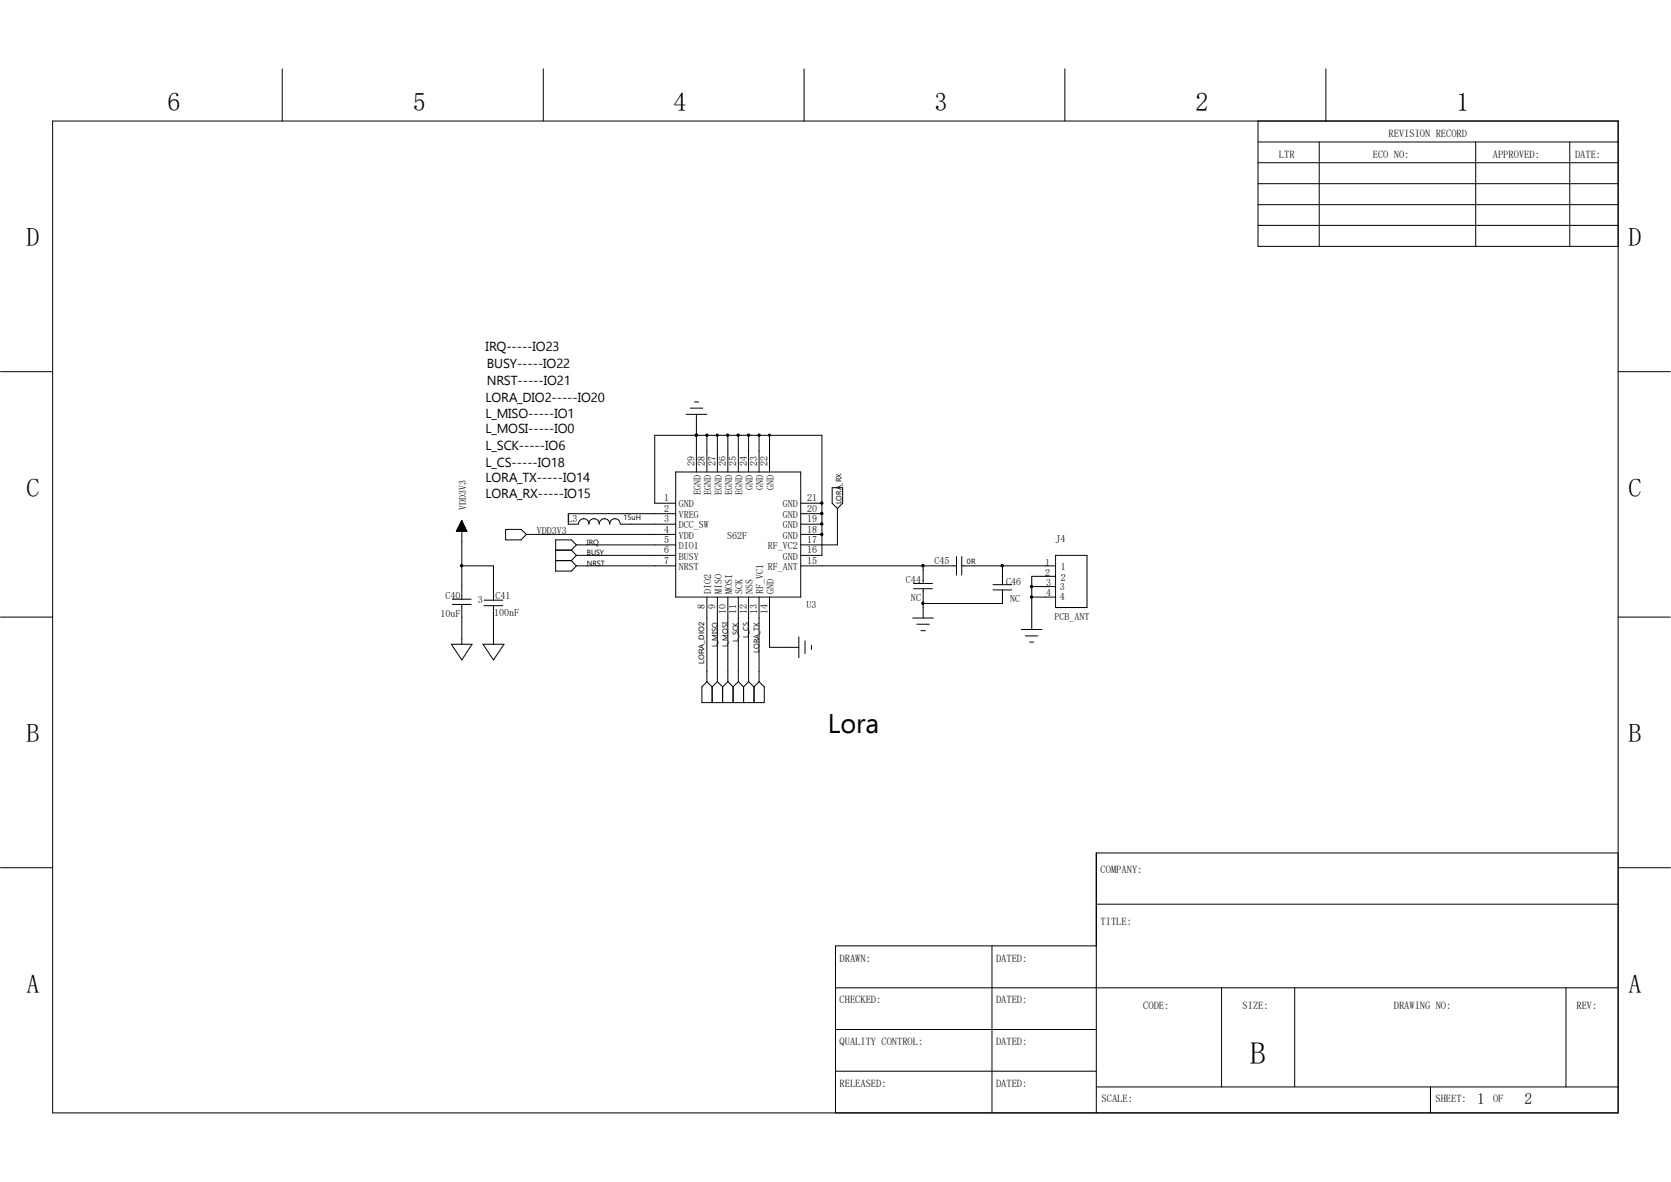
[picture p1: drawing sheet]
<svg xmlns="http://www.w3.org/2000/svg" width="297mm" height="210mm" viewBox="0 0 297 210" stroke-linecap="round" stroke-linejoin="round" font-family="sans-serif">
<g fill="none" stroke="#000" stroke-width=".18">
<path d="M50.2 12.2v9.3M96.6 12.2v9.3M142.9 12.2v9.3M189.3 12.2v9.3M235.7 12.2v9.3M9.4 21.5h278.2v176.2h-278.2zM223.6 25.2h64M223.6 28.9h64M223.6 36.4h64M223.6 21.5v22.3h64M223.6 32.6h64M234.5 25.2v18.6"/>
<path d="M262.3 25.2v18.6M279 25.2v18.6M223.6 40h64M.1 66h9.3M122 73.6h3.6M122.7 72.5h2.2M123.4 71.4h.8M123.8 77.3h.1M123.8 73.6v10.3M125.6 77.3v6.6M127.5 77.3v6.6M129.4 77.3v6.6"/>
<path d="M131.2 77.3v6.6M133.1 77.3v6.6M134.9 77.3v6.6M136.8 77.3v6.6M287.6 66h9.3M81.2 94.2h1.7M81.2 94.1v.3M81.3 94.1h1.5M81.3 94.1h1.5v.3M81.3 94v.4M81.4 94h1.4M81.4 93.9h1.3"/>
<path d="M81.4 93.9v.5M81.4 93.8h1.2v.6M81.4 93.7v.7M81.5 93.7h1.1M81.5 93.6h1.1M81.5 93.6v.8M81.6 93.6h.9M81.6 93.5h.9M81.6 93.4v1M81.7 93.4h.8M81.7 93.3h.7M81.7 93.3v1.1"/>
<path d="M81.7 93.2h.7v1.2M81.7 93.1v1.3M81.8 93.1h.5M81.8 93h.5M81.8 92.9v1.5M81.9 93h.4M81.9 92.9h.3v1.5M81.9 92.8v1.6M82 92.8h.2M82 92.8h.1M82 92.7h.1M82 92.6v1.8"/>
<path d="M82.1 92.6h.1M82.1 92.5v14M82.1 92.5l-1 1.9h1.9M82.1 92.5l.9 1.9M82.1 92.7v1.7M82.3 93v1.4M82.4 93.3v1.1M82.5 93.4v1M82.6 93.6v.8M82.7 93.9v.5M82.9 94.3l-1.7 .1M82.9 94.2v.2"/>
<path d="M83 94.3v.1M89.9 94.1h2.7l1 .9-1 .9h-2.7zM93.6 95h26.5M98.8 97.7h2.8M98.8 99.6h2.8M101.6 97.7l.8 1M101.6 99.6l.8 .9M102.4 96.8h17.7M102.4 98.7h17.7M102.4 96.8l-.8-.9h-2.8v5.6h2.8l.8-1M102.4 96.8l-.8 .9M102.4 98.7l-.8 .9"/>
<path d="M103.8 92.2a.82 .82 0 0 0-1 .9M103.8 92.2a.93 .93 0 0 1 .9 .9M105.6 92.2a.93 .93 0 0 1 .9 .9M105.6 92.2a.84 .84 0 0 0-1 .9M107.4 92.2a.93 .93 0 0 1 1 .9M107.5 92.2a.84 .84 0 0 0-1 .9M109.3 92.2a.82 .82 0 0 0-.9 .9M109.3 92.2a.93 .93 0 0 1 .9 .9M110.3 93.1h9.8M120.1 83.9h22.2v22.2h-22.2zM120.1 89.4h-3.7v-12.1h29.7v21.4h-3.8M120.1 91.3h-19.1v1.8h1.8"/>
<path d="M142.3 89.4h3.8M142.3 91.3h3.8M142.3 93.1h3.8M142.3 95h3.8M146.1 89.4h.1M146.1 91.3h.1M146.1 93.1h.1M146.1 95h.1M147.9 86.7h1.9v2.7l-1 .9-.9-.9zM148.8 90.3v6.5h-6.5M170 98.9v3.3M170.9 98.9v3.3"/>
<path d="M187.6 98.7h5.6v9.2h-5.6zM.1 109.6h9.3M80.2 114.5h3.7l-1.8 2.8zM80.4 106.5h3.3M80.4 107.4h3.3M82.1 107.4v7.1M82.1 100.5h5.6v6.1M85.9 114.5h3.7l-1.9 2.8zM86 106.6h3.4M86 107.6h3.4M87.7 107.6v6.9M102.4 100.5h17.7"/>
<path d="M125.6 106.1v15M127.5 106.1v15M129.4 106.1v15M131.2 106.1v15M133.1 106.1v15M134.9 106.1v15M136.8 106.1v8.9h5.2M142 113.2v3.7M142.3 100.5h27.7M143.1 113.9v2.2M144.2 114.6v.8M162.2 109.8h3.7"/>
<path d="M162.4 103.7h3.3M162.4 104.6h3.3M162.9 110.9h2.3M163.7 112.1h.8M164.1 100.5v3.2M164.1 104.6v5.2M170.9 100.5h16.7M176.5 103.9h3.3M176.5 104.8h3.3M178.2 100.5v3.4M178.2 104.8v2.4h-14.1M181.5 111.8h3.7"/>
<path d="M182.2 113h2.2M183 114.1h.7M183.4 106.1h4.2M183.4 104.2h4.2M187.6 102.4h-4.2v9.4M287.6 109.6h9.3M125.6 121.1l-.8 .9v2.8h11v-2.8l-.9-.9M125.6 121.1l1 .9M126.6 122v2.8M127.5 121.1l.9 .9M127.5 121.1l-.9 .9M128.4 122v2.8"/>
<path d="M129.4 121.1l.9 .9M129.4 121.1l-1 .9M130.3 122v2.8M131.2 121.1l1 .9M131.2 121.1l-.9 .9M132.2 122v2.8M133.1 121.1l.9 .9M133.1 121.1l-.9 .9M134 122v2.8M134.9 121.1l-.9 .9M.1 154.2h9.3M287.6 151.6h-92.7v46.1"/>
<path d="M287.7 154.2h9.2M148.5 175.5h139.1M176.3 168.1v29.6M194.9 160.7h92.7M194.9 168.1h-46.4v29.6M217.1 175.5v17.6M230.1 175.5v17.6M278.3 175.5v17.6M148.5 182.9h46.4M148.5 190.3h46.4M194.9 193.1h92.7M254.3 193.1v4.6"/>
</g>
<g fill="#000" stroke="#000" stroke-width=".18">
<circle cx="123.8" cy="77.3" r=".21"/>
<circle cx="125.6" cy="77.3" r=".21"/>
<circle cx="127.5" cy="77.3" r=".19"/>
<circle cx="129.3" cy="77.3" r=".21"/>
<circle cx="131.2" cy="77.3" r=".21"/>
<circle cx="133.1" cy="77.3" r=".21"/>
<circle cx="134.9" cy="77.3" r=".21"/>
<circle cx="136.8" cy="77.3" r=".19"/>
<circle cx="146" cy="93.1" r=".21"/>
<circle cx="146" cy="89.4" r=".21"/>
<circle cx="146" cy="91.2" r=".21"/>
<circle cx="146" cy="95" r=".21"/>
<circle cx="82" cy="100.5" r=".21"/>
<circle cx="164" cy="107.2" r=".21"/>
<circle cx="164" cy="100.5" r=".21"/>
<circle cx="178.1" cy="100.5" r=".21"/>
<circle cx="183.3" cy="104.2" r=".21"/>
<circle cx="183.3" cy="106.1" r=".21"/>
</g>
<text font-size="5.5" x="222.2" y="189">B</text>
<text font-size="4.8" x="147.2" y="130.2">Lora</text>
<g font-size="4.6">
<text x="29.8" y="19.6">6</text>
<text x="73.4" y="19.6">5</text>
<text x="119.7" y="19.6">4</text>
<text x="166.1" y="19.6">3</text>
<text x="212.5" y="19.6">2</text>
<text x="258.9" y="19.6">1</text>
<text x="4.7" y="43.8">D</text>
<text x="289.5" y="43.8">D</text>
<text x="4.7" y="88.3">C</text>
<text x="289.5" y="88.3">C</text>
<text x="4.7" y="131.9">B</text>
<text x="289.5" y="131.9">B</text>
<text x="4.7" y="176.4">A</text>
<text x="289.5" y="176.4">A</text>
</g>
<g font-size="2.8">
<text x="262.6" y="196.2">1</text>
<text x="270.9" y="196.2">2</text>
</g>
<g font-size="2.3">
<text x="86.3" y="62.3">IRQ-----IO23</text>
<text x="86.5" y="65.3">BUSY-----IO22</text>
<text x="86.3" y="71.4">LORA_DIO2-----IO20</text>
<text x="86.5" y="68.5">NRST-----IO21</text>
<text x="86.3" y="74.2">L_MISO-----IO1</text>
<text x="86.3" y="77">L_MOSI-----IO0</text>
<text x="86.3" y="80">L_SCK-----IO6</text>
<text x="86.3" y="82.9">L_CS-----IO18</text>
<text x="86.3" y="85.7">LORA_TX-----IO14</text>
<text x="86.3" y="88.5">LORA_RX-----IO15</text>
</g>
<g font-size="1.9">
<text x="227.3" y="28">LTR</text>
<text x="244" y="28">ECO NO:</text>
<text x="246.8" y="24.3">REVISION RECORD</text>
<text x="265.3" y="28">APPROVED:</text>
<text x="280" y="28">DATE:</text>
<text x="195.6" y="155.1">COMPANY:</text>
<text x="195.6" y="164.4">TITLE:</text>
<text x="149.2" y="170.9">DRAWN:</text>
<text x="177" y="170.9">DATED:</text>
<text x="149.2" y="178.3">CHECKED:</text>
<text x="177" y="178.3">DATED:</text>
<text x="203.2" y="179.2">CODE:</text>
<text x="220.9" y="179.2">SIZE:</text>
<text x="247.7" y="179.2">DRAWING NO:</text>
<text x="280.2" y="179.2">REV:</text>
<text x="149.2" y="185.7">QUALITY CONTROL:</text>
<text x="177" y="185.7">DATED:</text>
<text x="149.2" y="193.1">RELEASED:</text>
<text x="177" y="193.1">DATED:</text>
<text x="195.8" y="195.9">SCALE:</text>
<text x="255.1" y="195.9">SHEET:</text>
<text x="265.4" y="195.9">OF</text>
</g>
<g font-size="1.8">
<text x="123.4" y="82.7" transform="rotate(-90 123.4 82.7)">29</text>
<text x="125.3" y="82.7" transform="rotate(-90 125.3 82.7)">28</text>
<text x="127.2" y="82.7" transform="rotate(-90 127.2 82.7)">27</text>
<text x="129" y="82.7" transform="rotate(-90 129 82.7)">26</text>
<text x="130.9" y="82.7" transform="rotate(-90 130.9 82.7)">25</text>
<text x="132.7" y="82.7" transform="rotate(-90 132.7 82.7)">24</text>
<text x="134.6" y="82.7" transform="rotate(-90 134.6 82.7)">23</text>
<text x="136.4" y="82.7" transform="rotate(-90 136.4 82.7)">22</text>
<text x="118.1" y="89">1</text>
<text x="124.5" y="88" transform="rotate(-90 124.5 88)">EGND</text>
<text x="126.4" y="88" transform="rotate(-90 126.4 88)">EGND</text>
<text x="128.3" y="88" transform="rotate(-90 128.3 88)">EGND</text>
<text x="130.1" y="88" transform="rotate(-90 130.1 88)">EGND</text>
<text x="132" y="88" transform="rotate(-90 132 88)">EGND</text>
<text x="133.8" y="87.1" transform="rotate(-90 133.8 87.1)">GND</text>
<text x="135.7" y="87.1" transform="rotate(-90 135.7 87.1)">GND</text>
<text x="137.5" y="87.1" transform="rotate(-90 137.5 87.1)">GND</text>
<text x="143.5" y="89">21</text>
<text x="82.8" y="90.6" transform="rotate(-90 82.8 90.6)">VDD3V3</text>
<text x="95.4" y="95">VDD3V3</text>
<text x="100.9" y="92.8">L3</text>
<text x="118.1" y="90.9">2</text>
<text x="118.1" y="92.8">3</text>
<text x="118.1" y="94.6">4</text>
<text x="120.6" y="90.2">GND</text>
<text x="120.6" y="92">VREG</text>
<text x="120.6" y="93.9">DCC_SW</text>
<text x="120.6" y="95.7">VDD</text>
<text x="129.2" y="95.8">S62F</text>
<text x="139.1" y="95.7">GND</text>
<text x="139.1" y="93.9">GND</text>
<text x="139.1" y="92">GND</text>
<text x="139.1" y="90.2">GND</text>
<text x="143.5" y="94.6">18</text>
<text x="143.5" y="92.8">19</text>
<text x="143.5" y="90.9">20</text>
<text x="118.1" y="96.5">5</text>
<text x="118.1" y="98.3">6</text>
<text x="118.1" y="100.2">7</text>
<text x="120.6" y="97.6">DIO1</text>
<text x="120.6" y="99.4">BUSY</text>
<text x="120.6" y="101.3">NRST</text>
<text x="136.5" y="101.3">RF_ANT</text>
<text x="136.5" y="97.6">RF_VC2</text>
<text x="139.1" y="99.4">GND</text>
<text x="143.5" y="100.2">15</text>
<text x="143.5" y="98.3">16</text>
<text x="143.5" y="96.5">17</text>
<text x="166.1" y="100.2">C45</text>
<text x="185.8" y="100.5">1</text>
<text x="187.6" y="96.3">J4</text>
<text x="188.6" y="101.3">1</text>
<text x="79.2" y="106.3">C40</text>
<text x="84.9" y="107.1">3</text>
<text x="88.1" y="106.5">C41</text>
<text x="126.4" y="105.5" transform="rotate(-90 126.4 105.5)">DIO2</text>
<text x="128.3" y="105.5" transform="rotate(-90 128.3 105.5)">MISO</text>
<text x="130.1" y="105.5" transform="rotate(-90 130.1 105.5)">MOSI</text>
<text x="132" y="105.5" transform="rotate(-90 132 105.5)">SCK</text>
<text x="133.8" y="105.5" transform="rotate(-90 133.8 105.5)">NSS</text>
<text x="135.7" y="105.5" transform="rotate(-90 135.7 105.5)">RF_VC1</text>
<text x="137.5" y="105.5" transform="rotate(-90 137.5 105.5)">GND</text>
<text x="143.3" y="107.9">U3</text>
<text x="161" y="103.5">C44</text>
<text x="161.9" y="106.7">NC</text>
<text x="178.9" y="103.9">C46</text>
<text x="179.5" y="106.9">NC</text>
<text x="185.8" y="102.4">2</text>
<text x="186" y="104.1">3</text>
<text x="186" y="105.9">4</text>
<text x="188.4" y="104.8">3</text>
<text x="188.4" y="106.7">4</text>
<text x="188.6" y="103.2">2</text>
<text x="78.3" y="109.7">10uF</text>
<text x="87.8" y="109.5">100nF</text>
<text x="125.3" y="108.1" transform="rotate(-90 125.3 108.1)">8</text>
<text x="127.2" y="108.1" transform="rotate(-90 127.2 108.1)">9</text>
<text x="129" y="109" transform="rotate(-90 129 109)">10</text>
<text x="130.9" y="109" transform="rotate(-90 130.9 109)">11</text>
<text x="132.7" y="109" transform="rotate(-90 132.7 109)">12</text>
<text x="134.6" y="109" transform="rotate(-90 134.6 109)">13</text>
<text x="136.4" y="109" transform="rotate(-90 136.4 109)">14</text>
<text x="187.5" y="110.2">PCB_ANT</text>
</g>
<g font-size="1.3">
<text x="149.6" y="89.6" transform="rotate(-90 149.6 89.6)">LORA_RX</text>
<text x="110.8" y="92.4">15uH</text>
<text x="104.3" y="96.8">IRQ</text>
<text x="104.3" y="98.7">BUSY</text>
<text x="104.3" y="100.5">NRST</text>
<text x="171.9" y="100.2">0R</text>
<text x="133" y="113.3" transform="rotate(-90 133 113.3)">L_CS</text>
<text x="125.1" y="117.9" transform="rotate(-90 125.1 117.9)">LORA_DIO2</text>
<text x="127.5" y="115" transform="rotate(-90 127.5 115)">L_MISO</text>
<text x="129.4" y="115" transform="rotate(-90 129.4 115)">L_MOSI</text>
<text x="131.2" y="114.1" transform="rotate(-90 131.2 114.1)">L_SCK</text>
<text x="134.9" y="116" transform="rotate(-90 134.9 116)">LORA_TX</text>
</g>
</svg>
